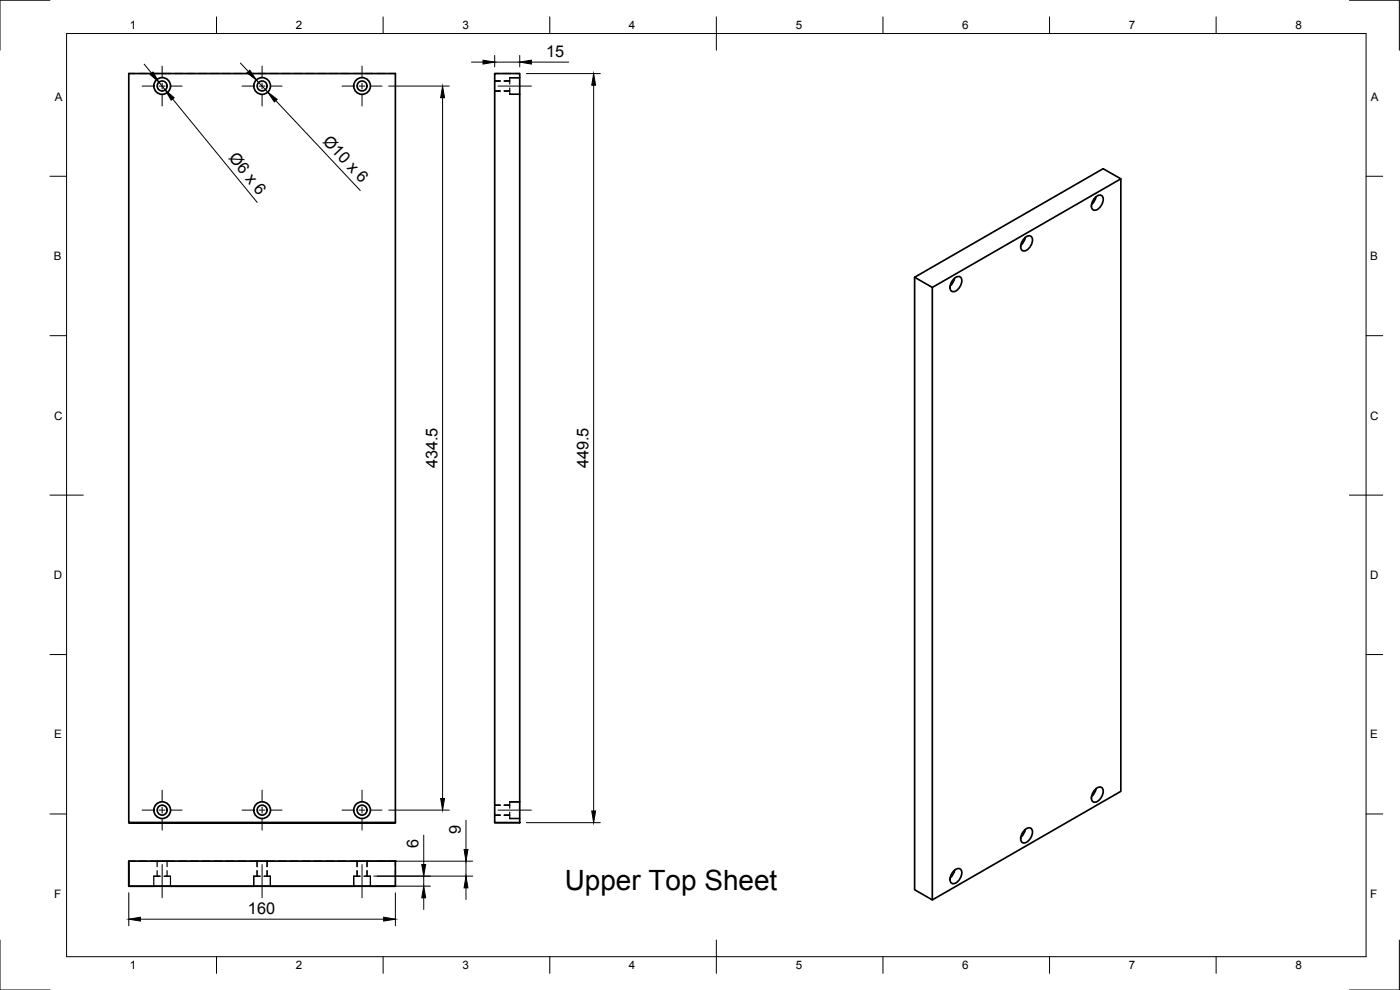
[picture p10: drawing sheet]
<svg xmlns="http://www.w3.org/2000/svg" width="420mm" height="297mm" viewBox="0 0 420 297" stroke-linecap="round" stroke-linejoin="round" font-family="sans-serif">
<!-- layer: Visible -->
<g fill="none" stroke="#000" stroke-width=".51">
<path d="M148.5 22.1h7.5v224.7h-7.5zM328.9 59.1a1.26 1.26 0 0 1 1.7-.5 1.26 1.26 0 0 1 .4 1.8 2.8 2.8 0 0 1-2.9 2.6 2.81 2.81 0 0 1 .8-3.9zM328.9 59l-.3 1.1-1 1.2M336.4 53.7l-56.6 32.5M307.6 71.3a1.26 1.26 0 0 1 1.7-.4 1.26 1.26 0 0 1 .5 1.7 2.8 2.8 0 0 1-3 2.6 2.81 2.81 0 0 1 .8-3.9zM307.7 71.3l-.3 1-1 1.3M274.5 83.2v183.8l5.3 3 56.6-32.6v-183.7l-5.3-3.1-56.6 32.6 5.3 3v183.8M286.4 83.5a1.26 1.26 0 0 1 1.7-.4 1.26 1.26 0 0 1 .5 1.7 2.8 2.8 0 0 1-3 2.6 2.81 2.81 0 0 1 .8-3.9zM286.5 83.5l-.3 1-1 1.3M328.9 236.7a1.26 1.26 0 0 1 1.7-.5 1.26 1.26 0 0 1 .4 1.8 2.8 2.8 0 0 1-2.9 2.6 2.81 2.81 0 0 1 .8-3.9zM328.9 236.7l-.3 1-1 1.3M38.7 246.8h80h-80v-224.7h80v224.7"/>
<path d="M38.7 258.4h80v7.5h-80zM38.7 258.4v7.5M148.5 246.8h7.5M307.6 248.9a1.26 1.26 0 0 1 1.7-.4 1.26 1.26 0 0 1 .5 1.7 2.8 2.8 0 0 1-3 2.6 2.81 2.81 0 0 1 .8-3.9zM307.7 248.9l-.3 1-1 1.3M46.2 265.9h5M76.2 265.9h5M106.2 265.9h5M286.4 261.2a1.26 1.26 0 0 1 1.7-.5 1.26 1.26 0 0 1 .5 1.7 2.8 2.8 0 0 1-3 2.6 2.81 2.81 0 0 1 .8-3.8zM286.5 261.1l-.3 1-1 1.3"/>
<circle cx="48.7" cy="25.8" r="1.49"/>
<circle cx="48.7" cy="25.8" r="2.51"/>
<circle cx="78.7" cy="25.8" r="1.49"/>
<circle cx="78.7" cy="25.8" r="2.51"/>
<circle cx="108.7" cy="25.8" r="1.49"/>
<circle cx="108.7" cy="25.8" r="2.51"/>
<circle cx="48.7" cy="243.1" r="1.49"/>
<circle cx="48.7" cy="243.1" r="2.51"/>
<circle cx="78.7" cy="243.1" r="1.49"/>
<circle cx="78.7" cy="243.1" r="2.51"/>
<circle cx="108.7" cy="243.1" r="1.49"/>
<circle cx="108.7" cy="243.1" r="2.51"/>
</g>
<!-- layer: Hidden -->
<g fill="none" stroke="#000" stroke-width=".36">
<path d="M38.7 22.1h1.9M41.7 22.1h2.4M45.3 22.1h2.4M48.9 22.1h2.4M52.5 22.1h2.3M56 22.1h2.4M59.6 22.1h2.4M63.2 22.1h2.4M66.7 22.1h2.4M70.3 22.1h2.4M73.9 22.1h2.4M77.5 22.1h2.3"/>
<path d="M81 22.1h2.4M84.6 22.1h2.4M88.2 22.1h2.4M91.8 22.1h2.3M95.3 22.1h2.4M98.9 22.1h2.4M102.5 22.1h2.4M106 22.1h2.4M109.6 22.1h2.4M113.2 22.1h2.4M116.8 22.1h1.9M148.5 22.1h1.3"/>
<path d="M148.5 24.3h1.6M148.5 27.3h1.6M151 22.1h2.4M151.3 24.3h1.7M151.3 27.3h1.7M153 26.4v1.9h3M154.6 22.1h1.4M156 23.3h-3v1.9M38.7 258.4h1.8M41.7 258.4h2.4M45.3 258.4h1.9M47.2 258.4h2.9"/>
<path d="M47.2 258.4v1.6M50.1 258.4v1.6M50.1 258.4h2.2M53.5 258.4h2.4M57.1 258.4h2.4M60.7 258.4h2.4M64.2 258.4h2.4M67.8 258.4h2.4M71.4 258.4h2.4M75 258.4h2.2M77.2 258.4h3M77.2 258.4v1.6"/>
<path d="M80.2 258.4v1.6M80.2 258.4h2.1M83.5 258.4h2.4M87.1 258.4h2.4M90.7 258.4h2.4M94.3 258.4h2.3M97.8 258.4h2.4M101.4 258.4h2.4M105 258.4h2.2M107.2 258.4h3M107.2 258.4v1.6M110.2 258.4v1.6"/>
<path d="M110.2 258.4h1.8M113.2 258.4h2.4M116.8 258.4h1.9v1.3M148.5 244.6h1.6M148.5 241.6h1.6M151.3 244.6h1.7M151.3 241.6h1.7M153 243.7v1.9h3M156 240.6h-3v1.9M47.2 261.2v1.7M48 262.9h-1.9v3M49.3 262.9h1.9v3"/>
<path d="M50.1 261.2v1.7M77.2 261.2v1.7M78.1 262.9h-1.9v3M79.2 262.9h2v3M80.2 261.2v1.7M107.2 261.2v1.7M108.1 262.9h-1.9v3M109.3 262.9h1.9v3M110.2 261.2v1.7M118.7 260.9v2.4M118.7 264.5v1.4"/>
</g>
<g fill="#000">
<circle cx="153" cy="28.3" r=".18"/>
<circle cx="118.7" cy="258.4" r=".18"/>
<circle cx="153" cy="245.6" r=".18"/>
<circle cx="46.1" cy="265.9" r=".18"/>
<circle cx="47.2" cy="262.9" r=".18"/>
<circle cx="51.2" cy="265.9" r=".18"/>
</g>
<!-- layer: Border -->
<g fill="none" stroke="#000" stroke-width=".3">
<path d="M15 .1h-15v15M20 10.1h390v276.9h-390zM65 5.1v5M115 5.1v5M165 5.1v5M215 5.1v10M265 5.1v5M315 5.1v5M365 5.1v5M405 .1h15v15M15 52.9h5M410 52.9h5"/>
<path d="M15 100.7h5M410 100.7h5M15 148.6h10M405 148.6h10M15 196.4h5M410 196.4h5M15 244.2h5M410 244.2h5M0 282.1v14.9h15M65 287v5M115 287v5M165 287v5"/>
<path d="M215 282.1v9.9M265 287v5M315 287v5M365 287v5M420 282.1v14.9h-15"/>
</g>
<!-- layer: Center Lines -->
<g fill="none" stroke="#000" stroke-width=".3">
<path d="M48.7 19.8v3.3M78.7 19.8v3.3M108.6 19.8v3.3M42.7 25.8h3.3M47.8 25.8h1.8M48.7 24.9v1.8M48.7 28.5v3.3M51.3 25.8h3.4M72.6 25.8h3.4M77.8 25.8h1.7M78.7 24.9v1.8M78.7 28.5v3.3"/>
<path d="M81.3 25.8h3.3M102.7 25.8h3.3M107.8 25.8h1.7M108.6 24.9v1.8M108.6 28.5v3.3M111.3 25.8h3.4M149.5 25.8h10M48.7 237.1v3.3M78.7 237.1v3.3M108.6 237.1v3.3M42.7 243.1h3.3M47.8 243.1h1.8"/>
<path d="M48.7 242.2v1.8M48.7 245.8v3.3M48.7 259.4v10M51.3 243.1h3.4M72.6 243.1h3.4M77.8 243.1h1.7M78.7 242.2v1.8M78.7 245.8v3.3M78.7 259.4v10M81.3 243.1h3.3M102.7 243.1h3.3M107.8 243.1h1.7"/>
<path d="M108.6 242.2v1.8M108.6 245.8v3.3M108.6 259.4v10M111.3 243.1h3.4M149.5 243.1h10"/>
</g>
<!-- layer: Dimensions -->
<g fill="none" stroke="#000" stroke-width=".3">
<path d="M43.3 19.2l2.2 2.8M72.1 18.9l2.4 2.6M141.5 18.6h3.5M148.5 16.6v3.5M148.5 18.6h7.5M156 16.6v3.5M159.5 18.6h11.2M47.7 24.7l1.9 2.3M51.8 29.7l25.4 31M76.9 24l3.5 3.7M82.8 30.2l25.3 27M116.6 25.8h18.2"/>
<path d="M132.8 29.3v210.3M158 22.1h22.2M178.2 25.6v217.7M112.2 258.4h29.7M116.6 243.1h18.2M127.2 250.6v8.8M139.8 246.1v8.8M139.8 258.4v4.5M158 246.8h22.2M38.7 267.9v9.9M42.2 275.8h72.9M112.2 262.9h29.7"/>
<path d="M113.2 265.9h16M118.7 267.9v9.9M127.2 262.9v3M127.2 269.4v3.5M139.8 266.4v3.5"/>
</g>
<g fill="#000" stroke="#000" stroke-width=".3">
<path d="M145 18.1l3.5 .5-3.5 .6zM156 18.6l3.5-.5v1.1zM45 22.3l.9-.7 1.8 3.1zM49.6 27l2.7 2.3-.9 .8zM74.1 21.9l.9-.8 1.9 2.9zM80.4 27.7l2.8 2.1-.9 .8zM132.8 25.8l.6 3.5h-1.2zM178.2 22.1l.6 3.5h-1.2zM132.2 239.6h1.2l-.6 3.5zM126.6 259.4h1.1l-.5 3.5zM139.3 254.9h1.1l-.6 3.5zM177.6 243.3h1.2l-.6 3.5z"/>
<path d="M38.7 275.8l3.5-.6v1.2zM115.1 275.2l3.6 .6-3.6 .6zM127.2 265.9l.5 3.5h-1.1zM139.8 262.9l.6 3.5h-1.1z"/>
</g>
<text font-size="8.4" x="169.5" y="267.1">Upper Top Sheet</text>
<g font-size="4.9">
<text x="163.9" y="17.1">15</text>
<text x="68.5" y="47.5" transform="rotate(51 68.5 47.5)">Ø6 x 6</text>
<text x="96.7" y="42.6" transform="rotate(47 96.7 42.6)">Ø10 x 6</text>
<text x="131.3" y="140.5" transform="rotate(-90 131.3 140.5)">434.5</text>
<text x="176.6" y="140.5" transform="rotate(-90 176.6 140.5)">449.5</text>
<text x="138.3" y="250.1" transform="rotate(-90 138.3 250.1)">9</text>
<text x="125.6" y="254.6" transform="rotate(-90 125.6 254.6)">6</text>
<text x="74.4" y="274.2">160</text>
</g>
<g font-size="3.5">
<text x="39" y="8.8">1</text>
<text x="88.8" y="8.8">2</text>
<text x="138.8" y="8.8">3</text>
<text x="188.7" y="8.8">4</text>
<text x="238.8" y="8.8">5</text>
<text x="288.7" y="8.8">6</text>
<text x="338.8" y="8.8">7</text>
<text x="388.8" y="8.8">8</text>
<text x="16.4" y="30.2">A</text>
<text x="411.4" y="30.2">A</text>
<text x="16.2" y="78">B</text>
<text x="411.2" y="78">B</text>
<text x="16.2" y="125.9">C</text>
<text x="411.2" y="125.9">C</text>
<text x="16.2" y="173.7">D</text>
<text x="411.2" y="173.7">D</text>
<text x="16.2" y="221.6">E</text>
<text x="411.2" y="221.6">E</text>
<text x="16.2" y="269.4">F</text>
<text x="411.2" y="269.4">F</text>
<text x="39" y="290.8">1</text>
<text x="88.8" y="290.8">2</text>
<text x="138.8" y="290.8">3</text>
<text x="188.7" y="290.8">4</text>
<text x="238.8" y="290.8">5</text>
<text x="288.7" y="290.8">6</text>
<text x="338.8" y="290.8">7</text>
<text x="388.8" y="290.8">8</text>
</g>
</svg>
